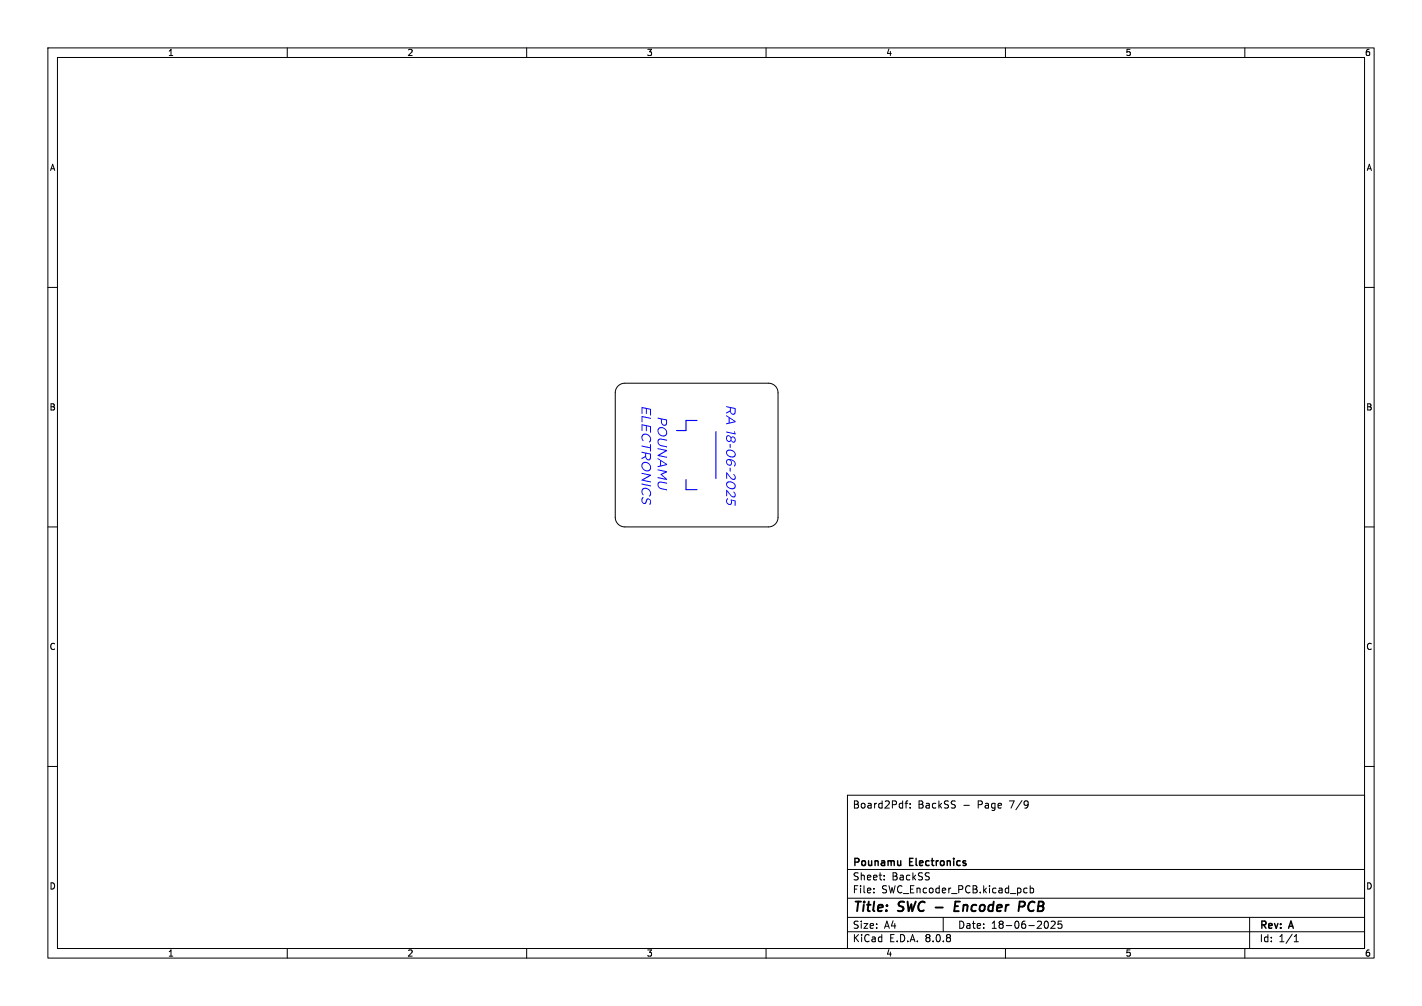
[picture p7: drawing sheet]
<svg xmlns="http://www.w3.org/2000/svg" width="297mm" height="210mm" viewBox="0 0 297 210" stroke-linecap="round" stroke-linejoin="round" font-family="sans-serif">
<g fill="none" stroke="#000" stroke-width=".21">
<path d="M10 10h277v190h-277zM12 12h273v186h-273zM60 10v2M110 10v2M160 10v2M210 10v2M260 10v2M10 60h2M285 60h2M10 110h2M285 110h2M10 160h2"/>
<path d="M285 160h2M177 166h108v32h-108zM189 167.7h.6M189.6 167.2l-.4 .2v1.3M190.1 168.6v.1M190.1 167.8v.1M214.6 167.3h.1a1.26 1.26 0 0 1-.2 1.3M214.7 167.8l-.1 .3M60 198v2M110 198v2M160 198v2M177 194.5h108"/>
<path d="M177 191.5h108M177 187.5h108M177 181.5h108M182.5 186.3v.1M182.5 185.5v.1M184.7 183.6v.1M184.7 182.8v.1M197 191.5v3M210 198v2M214 186.3h.5M214 185.5h.5M215.2 185.5l.4-.1 .3 .3-.2 .6h-.5"/>
<path d="M215.2 184.9v1.5M218.3 192.4l.2-.1a.8 .8 0 0 1 .5 .7 .8 .8 0 0 1-.5 .8l-.2-.1M219.5 192.4l.6-.1 .3 .4-.9 1.1h.9M221.7 192.3h-.7v.7l.2-.1h.5l.1 .3-.1 .5-.2 .1-.5-.1M260 198v2M261 191.5v6.5M270.3 196.6h.9M270.3 195.5l.4-.4v1.5"/>
</g>
<path d="M199.4 189.2h.7M200.5 188.2h-.9l-.3 2h1M213 188.2l.9 .1a.58 .58 0 0 1-.3 1h-.8" fill="none" stroke="#000" stroke-width=".4"/>
<path d="M188.1 179.7v1M188.1 180.5v.1" fill="none" stroke="#000" stroke-width=".3"/>
<g fill="#00f">
<path d="M137.4 87.2l1.9 .4v.2h-.2l-.9-.2v.4a.45 .45 0 0 0 .4 .7 .45 .45 0 0 0 .5-.5v-.4h.2v.5a.66 .66 0 0 1-.8 .6 .66 .66 0 0 1-.5-.9v-.5l-.6-.1z"/>
<path d="M137.5 89.4a1.18 1.18 0 0 1 1.9 .9h-.3a.83 .83 0 0 0-.6-.9 .83 .83 0 0 0-1 .6 .83 .83 0 0 0 .7 .9 .83 .83 0 0 0 .9-.6h.3a.98 .98 0 0 1-.9 .8 .98 .98 0 0 1-1.1-.7l-.1-.6z"/>
<path d="M137.5 91.7l.7-.1 1.1 .2v.2l-1.1-.2a.59 .59 0 0 0-.7 .6 .59 .59 0 0 0 .7 .5l1.1 .3v.2l-1.1-.2a.94 .94 0 0 1-.7-1.5z"/>
<path d="M137.4 93.5l1.9 .5v.2l-1.6 .8 1.6 .4v.2l-1.9-.4v-.2l1.6-.9-1.6-.3z"/>
<path d="M137.4 95.6l1.9 1.3h-.2l-1-.6v.9l1-.3h.2v.2l-1.9 .4v-.2l.5-.1v-1l-.5-.4z"/>
<path d="M137.4 98l1.9 .4v.2l-1.1 .5 1.1 .9v.2l-1.9-.4v-.2l1.5 .3-1-.9 1-.5-1.5-.3z"/>
<path d="M137.5 100.6l.7-.1 1.1 .3v.2l-1.1-.2a.59 .59 0 0 0-.7 .5 .59 .59 0 0 0 .7 .6l1.1 .3v.2l-1.1-.3a.94 .94 0 0 1-.7-1.5z"/>
<path d="M134 84.9l2 .5v1.3h-.2v-1.2l-.7-.1v1h-.2v-1.1l-.7-.1v1.2l-.2-.1z"/>
<path d="M134 86.8l2 .4v.2l-1.8-.3v1.1l-.2-.1z"/>
<path d="M134 88.5l2 .5v1.3h-.2v-1.2l-.7-.1v1h-.2v-1.1l-.7-.1v1.2l-.2-.1z"/>
<path d="M134.2 90.7a1.14 1.14 0 0 1 1.4 .2 1.14 1.14 0 0 1 .1 1.5l-.2-.2a.84 .84 0 0 0-.1-1.2 .84 .84 0 0 0-1.2 .2l.3 .8-.2 .1-.3-.7z"/>
<path d="M134 93l1.8 .4v-.7l.2 .1v1.5l-.2-.1v-.6l-1.8-.4z"/>
<path d="M134 94.3l2 .4v.2l-1-.2v.8l.3 .3a.34 .34 0 0 0 .3 0 .34 .34 0 0 0 .2-.3v-.6h.2v.6a.58 .58 0 0 1-.7 .6 .58 .58 0 0 1-.5-.6l-.8 .4v-.3l.8-.4v-.5l-.8-.2z"/>
<path d="M134.2 96.6a1.18 1.18 0 0 1 1.8 1h-.2a.83 .83 0 0 0-.7-.9 .83 .83 0 0 0-.9 .5 .83 .83 0 0 0 .6 .9 .83 .83 0 0 0 1-.5h.2a.98 .98 0 0 1-.9 .8 .98 .98 0 0 1-1-.7l-.1-.6z"/>
<path d="M134 98.7l2 .4v.2l-1.6 .9 1.6 .3v.2l-2-.4v-.2l1.6-.9-1.6-.3z"/>
<path d="M134 100.9l2 .4v.3l-2-.5z"/>
<path d="M134.2 102a1.14 1.14 0 0 1 1.4 .2 1.14 1.14 0 0 1 .1 1.5l-.2-.2a.84 .84 0 0 0-.1-1.2 .84 .84 0 0 0-1.2 .2l.3 .8-.2 .1-.3-.7z"/>
<path d="M134.2 103.8l.2 .1a.56 .56 0 0 0-.2 .6 .56 .56 0 0 0 .5 .5l.1-.2a.62 .62 0 0 1 .7-.7 .62 .62 0 0 1 .5 .9l-.2 .4-.2-.1a.48 .48 0 0 0 .2-.7 .48 .48 0 0 0-.6-.2l-.1 .1a.63 .63 0 0 1-.7 .7 .63 .63 0 0 1-.4-.9z"/>
<path d="M151.7 84.8l1.9 .4v.2l-1-.2 .1 .8 .2 .3a.34 .34 0 0 0 .4 0 .34 .34 0 0 0 .1-.3v-.6h.2v.6a.58 .58 0 0 1-.6 .6 .58 .58 0 0 1-.5-.7l-.8 .5v-.3l.7-.4v-.5l-.7-.2z"/>
<path d="M151.7 86.6l1.9 1.3-.2 .1-1-.7v.9l1-.2h.2v.1l-1.9 .5v-.2l.5-.2v-1l-.5-.3z"/>
<path d="M151.7 90.1l1.7 .3-.1-.3 .2-.1 .1 .7-1.9-.4z"/>
<path d="M151.8 91l.5-.1 .4 .4a.56 .56 0 0 1 .7-.1 .56 .56 0 0 1 .3 .6l-.2-.1a.35 .35 0 0 0-.3-.4 .35 .35 0 0 0-.4 .3h-.2a.42 .42 0 0 0-.5-.5 .42 .42 0 0 0-.2 .7 .35 .35 0 0 0 .4 .3 .35 .35 0 0 0 .3-.5h.2l.1 .4a.32 .32 0 0 0 .4 .2 .32 .32 0 0 0 .2-.4h.2a.5 .5 0 0 1-.4 .6 .5 .5 0 0 1-.6-.4 .61 .61 0 0 1-.8 .2 .61 .61 0 0 1-.3-.8z"/>
<path d="M152.4 92.7h.2v.8l-.2-.1z"/>
<path d="M151.8 94a1.26 1.26 0 0 1 1.9 .8h-.2a.95 .95 0 0 0-1.6-.4 .92 .92 0 0 0 .6 .8 .92 .92 0 0 0 1-.2l.2-.2a.94 .94 0 0 1-.8 .7 .94 .94 0 0 1-.9-.3l-.3-.6z"/>
<path d="M151.8 96a1.2 1.2 0 0 1 1.3 0 1.2 1.2 0 0 1 .5 1.2l-.2 .2-.1-.2a.72 .72 0 0 0 0-.8 .72 .72 0 0 0-.7-.3l.3 .5h-.2a.47 .47 0 0 0-.3-.6 .47 .47 0 0 0-.6 .4 .47 .47 0 0 0 .4 .6h.3l.2-.4h.2a.64 .64 0 0 1-.8 .6 .64 .64 0 0 1-.5-.8z"/>
<path d="M152.4 97.6l.2 .1v.7h-.2z"/>
<path d="M151.7 98.6l1 1.1a.44 .44 0 0 0 .7 .2 .44 .44 0 0 0-.2-.8l.1-.2a.63 .63 0 0 1 .4 .8 .63 .63 0 0 1-.7 .5l-1.1-1.3v1.1l-.2-.1z"/>
<path d="M151.8 100.6a1.26 1.26 0 0 1 1.9 .9h-.2a.95 .95 0 0 0-1.6-.5 .92 .92 0 0 0 .6 .8 .92 .92 0 0 0 1-.2l.2-.1a.94 .94 0 0 1-.8 .7 .94 .94 0 0 1-.9-.4l-.3-.6z"/>
<path d="M151.7 102.2l1 1.1a.44 .44 0 0 0 .7 .2 .44 .44 0 0 0-.2-.7l.1-.2a.63 .63 0 0 1 .4 .7 .63 .63 0 0 1-.7 .5l-1.1-1.2v1h-.2z"/>
<path d="M151.9 104l.2 .1a.5 .5 0 0 0-.2 .8 .5 .5 0 0 0 .8 0v-.6l.9 .2v1.1h-.2v-.9l-.6-.2a.64 .64 0 0 1-.5 .9 .64 .64 0 0 1-.7-.9z"/>
</g>
<path d="M145.6 87.8h-2.3v2.1h-2M149.5 90.1v9.8M143.3 100.1v2.1h2.3" fill="none" stroke="#00f" stroke-width=".24"/>
<path d="M129.1 80.6l.6-.4 .8-.2h30a2 2 0 0 1 2 2v26a2 2 0 0 1-2 2h-30a2 2 0 0 1-2-2v-26l.2-.8z" fill="none" stroke="#000" stroke-width=".21"/>
<g font-size="2.8">
<text x="178" y="190.9">Title:</text>
<text x="187.7" y="190.9">SWC -</text>
<text x="201" y="190.9">Encoder</text>
<text x="215.2" y="190.9">PCB</text>
</g>
<g font-size="2.1">
<text x="178" y="169">Board2Pdf:</text>
<text x="191.7" y="169">BackSS</text>
<text x="201.2" y="169">-</text>
<text x="204.3" y="169">Page</text>
<text x="211.1" y="169">7/9</text>
<text x="178" y="184">Sheet:</text>
<text x="178" y="181.2">Pounamu</text>
<text x="186.2" y="184">BackSS</text>
<text x="190" y="181.2">Electronics</text>
<text x="178" y="186.7">File:</text>
<text x="184.1" y="186.7">SWC_Encoder_PCB.kicad_pcb</text>
<text x="178" y="196.9">KiCad</text>
<text x="178" y="194.1">Size:</text>
<text x="184.7" y="194.1">A4</text>
<text x="185.7" y="196.9">E.D.A.</text>
<text x="193.3" y="196.9">8.0.8</text>
<text x="200" y="194.1">Date:</text>
<text x="207" y="194.1">18-06-2025</text>
<text x="263" y="194.3">Rev:</text>
<text x="263" y="196.9">Id:</text>
<text x="267.1" y="196.9">1/1</text>
<text x="269.4" y="194.3">A</text>
</g>
<g font-size="1.8">
<text x="35" y="11.9">1</text>
<text x="85" y="11.9">2</text>
<text x="135" y="11.9">3</text>
<text x="185" y="11.9">4</text>
<text x="235" y="11.9">5</text>
<text x="285" y="11.9">6</text>
<text x="10.3" y="35.9">A</text>
<text x="285.4" y="35.9">A</text>
<text x="10.3" y="85.9">B</text>
<text x="285.3" y="85.9">B</text>
<text x="10.3" y="135.9">C</text>
<text x="285.3" y="135.9">C</text>
<text x="10.3" y="185.9">D</text>
<text x="285.3" y="185.9">D</text>
<text x="35" y="199.9">1</text>
<text x="85" y="199.9">2</text>
<text x="135" y="199.9">3</text>
<text x="185" y="199.9">4</text>
<text x="235" y="199.9">5</text>
<text x="285" y="199.9">6</text>
</g>
</svg>
